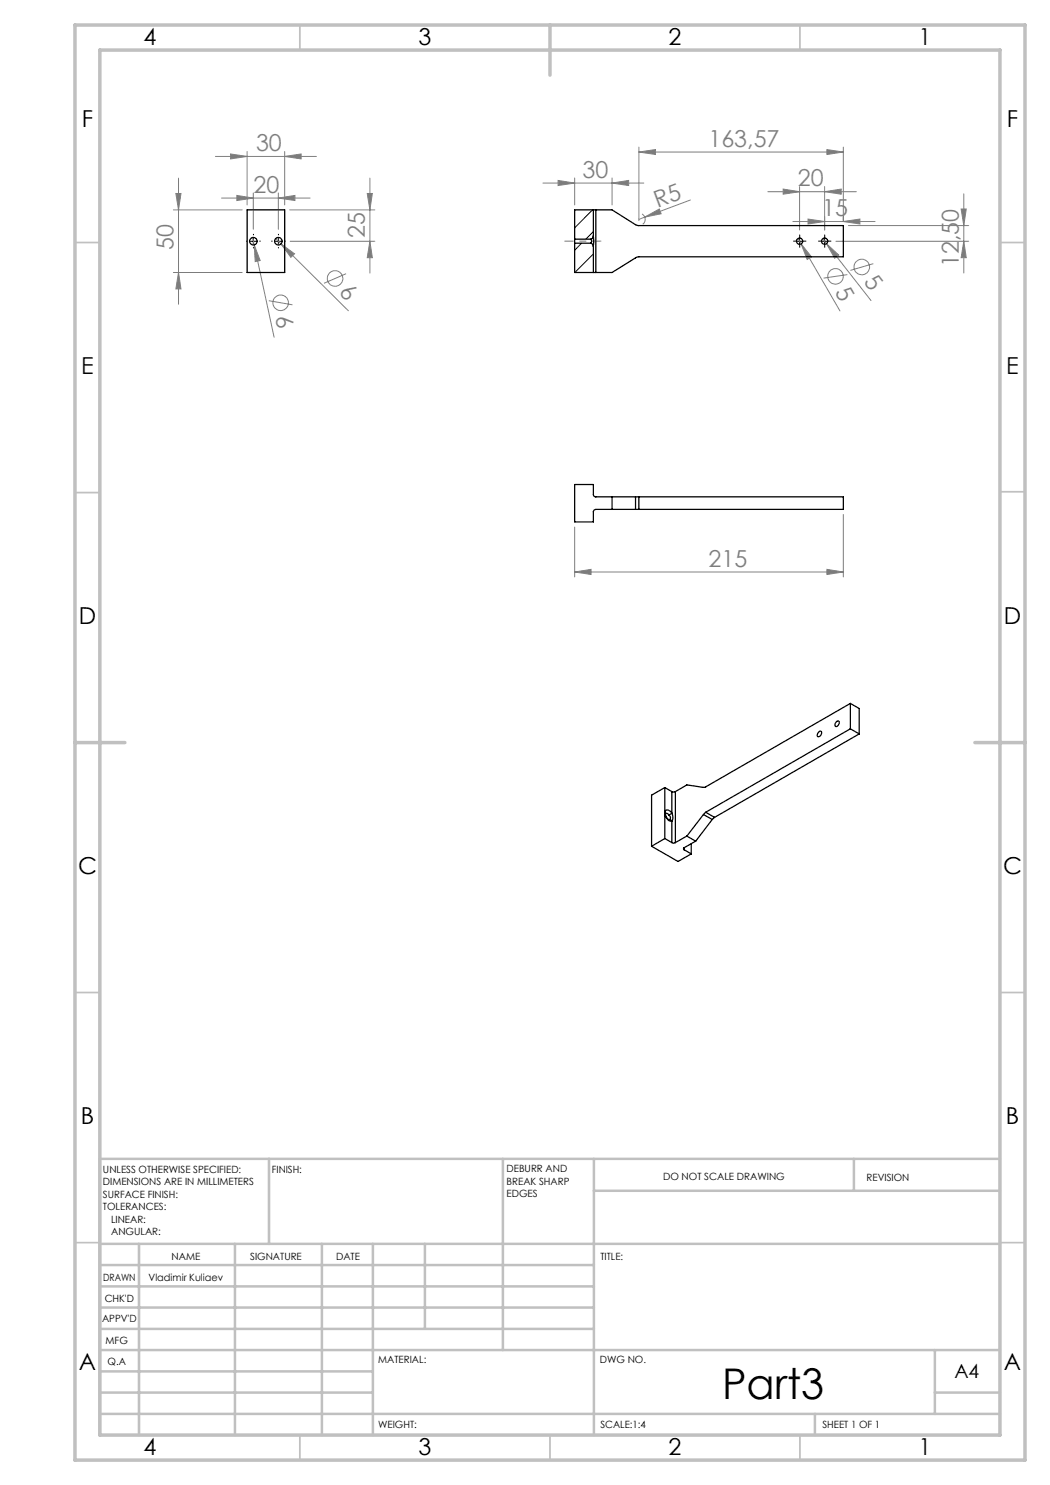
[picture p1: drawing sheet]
<svg xmlns="http://www.w3.org/2000/svg" width="210mm" height="297mm" viewBox="0 0 210 297" stroke-linecap="round" stroke-linejoin="round" font-family="sans-serif">
<g fill="none" stroke="#808080" stroke-width=".2">
<path d="M35.2 38.7h1l-.5 3.3zM35.7 35.6v25.3M43.1 31.3h20.2M44.3 39.6h17.7M46.1 30.8l3.3 .5-3.3 .5zM47.4 39.1l3.3 .5-3.3 .5zM49.4 30.3v10.7M50.7 38.6v7.3M55.7 39.6l3.3-.5v1zM55.7 38.6v7.3M56.9 31.3l3.3-.5v1zM56.9 30.3v10.7"/>
<path d="M73.4 38.7h1.1l-.5 3.3zM74 35.6v19M108.6 36.6h20.2M111.6 36.1l3.3 .5-3.3 .5zM114.9 35.6v5.4M122.4 36.6l3.3-.5v1zM122.4 35.6v5.4M127.8 30.4l3.3-.5v1zM127.8 29.4v14.7M127.8 30.4h40.9M153.6 38.3h17.7M156.6 37.8l3.3 .5-3.3 .5z"/>
<path d="M159.9 37.3v8.7M164.9 38.3l3.3-.5v1zM164.9 37.3v8.7M165.4 29.9l3.3 .5-3.3 .5zM168.7 29.4v14.7M192.8 38.8v15.8M34.7 54.5h13.7M34.7 42h13.7M35.7 54.5l.5 3.3h-1zM50.5 47.5l.3 1.5M50.8 49l1.2 3.1-1 .2zM50.8 49l4 18.4"/>
<path d="M55.1 47.7l1.1 1.1M56.2 48.8l2.7 2-.7 .7zM56.2 48.8l13.5 13.4M57.9 42h17.1M58 48.3h17M69.2 54.7l-4.4 2M74 48.3l.5 3.2h-1.1zM128.4 42.8a1.25 1.25 0 0 1 .2 2M128.9 43.4l3-1.6 .3 1zM128.9 43.4l-1.1 .5M138.1 40l-9.2 3.4M158.6 44.3h16.4"/>
<path d="M159.6 47.7l.6 1.1M160.2 48.8l2.1 2.6-.9 .5zM160.2 48.8l7.8 13.4M161.6 43.8l3.3 .5-3.3 .5zM164.5 47.8l.8 1M165.3 48.8l2.4 2.2-.8 .6zM165.3 48.8l8.9 11.3M167.2 48.3h26.5M168.7 44.3l3.3-.5v1zM169.5 54.9l-4.8 .7M169.7 45.1h24M174.7 52.7l-4.6 1.4"/>
<path d="M192.2 41.8h1.1l-.5 3.3zM192.8 48.3l.5 3.2h-1.1zM53.8 60.1l4.7 .9M114.9 114.4l3.3-.5v1zM114.9 105.4v10M114.9 114.4h53.8M165.4 113.9l3.3 .5-3.3 .5zM168.7 102.9v12.5"/>
<circle cx="67" cy="55.7" r="1.56"/>
<circle cx="167.1" cy="55.3" r="1.55"/>
<circle cx="172.4" cy="53.4" r="1.55"/>
<circle cx="56.1" cy="60.6" r="1.56"/>
</g>
<g fill="none" stroke="#000" stroke-width=".2" stroke-dasharray="15.2 1.3 1.3 1.3">
<path d="M49.4 48.2h-.1M50.7 47v-.1M50.7 49.5v.1M51.9 48.2h.2M54.4 48.2h-.1M55.7 47v-.1M55.7 49.5v.1M56.9 48.2h.2M159.3 48.2h-.6M159.9 47.6v-.6M159.9 48.9v.6M160.6 48.2h.6"/>
<path d="M164.3 48.2h-.6M164.9 47.6v-.6M164.9 48.9v.6M165.6 48.2h.6"/>
</g>
<path d="M50.1 48.3h1.2M50.7 47.6v1.3M55 48.3h1.3M55.7 47.6v1.3M159.3 48.3h1.2M159.9 47.6v1.3M164.3 48.3h1.3M164.9 47.6v1.3" fill="none" stroke="#000" stroke-width=".2"/>
<path d="M112.9 48.2h7.3" fill="none" stroke="#808080" stroke-width=".2" stroke-dasharray="15.2 1.3 1.3 1.3" stroke-dashoffset="13.5"/>
<g fill="none" stroke="#c0c0c0" stroke-width=".35">
<path d="M60 5v5M160 5v5M15 48.5h5M200 48.5h5M15 98.5h5M200 98.4h5M15 198.5h5M200 198.5h5M15 248.5h5M200 248.5h5M60 287v5M110 287v5"/>
<path d="M160 287v5"/>
</g>
<g fill="none" stroke="#c0c0c0" stroke-width=".5">
<path d="M53.8 231.8v17M100.6 231.8v38.2M118.8 231.8v55.2M118.8 238.2h81.2M170.8 231.8v6.4M200 231.8h-180v55.2M20 248.8h180M20 257.3h98.8M20 253h98.8M27.8 248.8v38.2M47 248.8v38.2M64.4 248.8v38.2"/>
<path d="M74.6 248.8v38.2M85 248.8v17M20 265.8h98.8M20 261.5h98.8M20 278.5h54.6M20 274.3h54.6M20 270h180M187 278.5h13M187 270v12.8M20 282.8h180M163 282.8v4.2"/>
</g>
<path d="M15 5h190v287h-190zM20 10h180v277h-180zM110 5v10M15 148.5h10M195 148.5h10" fill="none" stroke="#c0c0c0" stroke-width=".7"/>
<g fill="#808080">
<path d="M128.9 43.4l3-1.6 .3 1z"/>
<path d="M50.8 49l1.2 3.1-1 .2z"/>
<path d="M160.2 48.8l2.1 2.6-.9 .5z"/>
<path d="M165.3 48.8l2.4 2.2-.8 .6z"/>
<path d="M56.2 48.8l2.7 2-.7 .7z"/>
<path d="M164.9 38.3l3.3-.5v1zM156.6 37.8l3.3 .5-3.3 .5zM122.4 36.6l3.3-.5v1zM111.6 36.1l3.3 .5-3.3 .5zM56.9 31.3l3.3-.5v1zM46.1 30.8l3.3 .5-3.3 .5z"/>
<path d="M161.6 43.8l3.3 .5-3.3 .5zM168.7 44.3l3.3-.5v1zM127.8 30.4l3.3-.5v1zM165.4 29.9l3.3 .5-3.3 .5zM47.4 39.1l3.3 .5-3.3 .5zM55.7 39.6l3.3-.5v1zM114.9 114.4l3.3-.5v1zM165.4 113.9l3.3 .5-3.3 .5z"/>
<path d="M35.7 54.5l.5 3.3h-1zM35.2 38.7h1l-.5 3.3zM74 48.3l.5 3.2h-1.1zM73.4 38.7h1.1l-.5 3.3z"/>
<path d="M192.2 41.8h1.1l-.5 3.3zM192.8 48.3l.5 3.2h-1.1z"/>
</g>
<path d="M116.3 48.6l-1.4 1.5M118.5 42l-3.6 3.6M118.7 46.3l-1.5 1.5M118.7 50.8l-3.7 3.7" fill="none" stroke="#000" stroke-width=".2"/>
<g fill="none" stroke="#000" stroke-width=".25">
<path d="M49.4 42h7.5v12.5h-7.5zM114.9 48.6h3.3l.3 .3 .2 .4M114.9 47.8v.8M114.9 47.8h3.3M114.9 48.6v5.9h3.8M118.2 47.8l.1 .4-.1 .5M118.7 47.2l-.2 .4-.3 .2M118.7 42v12.5M118.7 42h.5M118.7 54.5h.5M118.7 42h-3.8v5.8M119.2 42h3.2l4.7 2.9 .5 .2h41.1v6.3h-41l-.5 .1-4.8 3h-3.2"/>
<path d="M119.2 42v12.5M122.4 99.4v2.5M127.1 99.4h-8l-.4-.4v-2.1h-3.8v7.5h3.8v-2.1l.3-.4h8.1M127.1 99.4h.7M127.1 99.4v2.5M127.8 99.4h40.9v2.5h-40.9M127.8 99.4v2.5M127.1 101.9h.7M133 157.5v10.2M133 157.5l-2.7 1.5v10.3M133 157.5l1.4 .8M134.4 158.3h.7"/>
<path d="M134.4 158.3v4.3M135.1 158.3v10.2M163.7 146.5a.37 .37 0 0 1 .6-.2 .37 .37 0 0 1-.1 .6 .39 .39 0 0 1-.3 .5 .39 .39 0 0 1-.5-.4zM167.2 144.4a.37 .37 0 0 1 .6-.1 .37 .37 0 0 1-.1 .6 .39 .39 0 0 1-.3 .4 .39 .39 0 0 1-.4-.3zM170.1 140.7l-29 16.7-.4 .1-3.3-.5-2.3 1.3M170.1 140.7v5.1M170.1 145.8l-29 16.7M170.1 145.8l1.7 1M170.1 140.7l1.7 1v5.1M171.8 146.8l-28.9 16.7M130.3 169.3l5.3 3 2.7-1.5M133 167.7l-2.7 1.6"/>
<path d="M133 167.7l1.4 .8M133.1 162.7h.4l.3 .3M133.1 162.7l.3 .9 .5 .4M133.8 163a.58 .58 0 0 1 .1 1M133.9 164l.4 .1 .1 .1M134.4 168.5l.2 .1 .5-.1M134.4 162.6a.9 .9 0 0 0-1.3-.4 1.58 1.58 0 0 0 1.3 2M134.4 162.6l.2 .9-.2 .7M134.4 162.6l-.6 .4M134.4 164.2v4.3M136.8 169.5l-.1 .2 .1 .3M136.8 170l1.5 .8"/>
<path d="M136.8 169.5v.5M137.4 167.2l-2.3 1.3M137.4 167.2l1.7 1M138.3 168.7v2.1M139.1 168.2l-2.3 1.3M140.7 162.9l-3.3 4.3M140.7 162.9l1.8 1M141.1 162.5l-.4 .4M141.1 162.5l1.8 1M142.5 163.9l-3.4 4.3M142.9 163.5l-.4 .4"/>
<circle cx="50.7" cy="48.2" r=".75"/>
<circle cx="55.7" cy="48.2" r=".75"/>
<circle cx="159.9" cy="48.2" r=".63"/>
<circle cx="164.9" cy="48.2" r=".63"/>
</g>
<text font-size="8.5" x="144.4" y="279.7">Part3</text>
<g font-size="4.7">
<text x="28.7" y="9">4</text>
<text x="83.7" y="9">3</text>
<text x="133.7" y="9">2</text>
<text x="183.7" y="9">1</text>
<text x="16.4" y="25.5">F</text>
<text x="201.4" y="25.5">F</text>
<text x="16.2" y="74.7">E</text>
<text x="201.2" y="74.7">E</text>
<text x="15.8" y="124.8">D</text>
<text x="200.8" y="124.8">D</text>
<text x="15.6" y="174.8">C</text>
<text x="200.6" y="174.8">C</text>
<text x="16.2" y="224.7">B</text>
<text x="201.2" y="224.7">B</text>
<text x="15.8" y="274">A</text>
<text x="200.8" y="274">A</text>
<text x="28.7" y="291">4</text>
<text x="83.7" y="291">3</text>
<text x="133.7" y="291">2</text>
<text x="183.7" y="291">1</text>
</g>
<g font-size="4.7" fill="#808080">
<text x="141.7" y="29.4">163,57</text>
<text x="51.2" y="30.3">30</text>
<text x="116.5" y="35.6">30</text>
<text x="50.7" y="38.6">20</text>
<text x="131.5" y="41.6" transform="rotate(-21 131.5 41.6)">R5</text>
<text x="159.6" y="37.3">20</text>
<text x="73" y="47.6" transform="rotate(-90 73 47.6)">25</text>
<text x="164.4" y="43.3">15</text>
<text x="34.7" y="49.9" transform="rotate(-90 34.7 49.9)">50</text>
<text x="191.8" y="53.5" transform="rotate(-90 191.8 53.5)">12,50</text>
<text x="67.6" y="58.7" transform="rotate(45 67.6 58.7)">6</text>
<text x="166.9" y="58.3" transform="rotate(60 166.9 58.3)">5</text>
<text x="172.6" y="56.5" transform="rotate(52 172.6 56.5)">5</text>
<text x="55" y="63.4" transform="rotate(78 55 63.4)">6</text>
<text x="141.7" y="113.4">215</text>
</g>
<text font-size="3.9" x="190.9" y="275.5">A4</text>
<g font-size="2">
<text x="20.6" y="234.6">UNLESS OTHERWISE SPECIFIED:</text>
<text x="20.6" y="237.1">DIMENSIONS ARE IN MILLIMETERS</text>
<text x="20.6" y="239.6">SURFACE FINISH:</text>
<text x="54.4" y="234.6">FINISH:</text>
<text x="101.3" y="234.5">DEBURR AND</text>
<text x="101.3" y="237">BREAK SHARP</text>
<text x="101.3" y="239.5">EDGES</text>
<text x="132.6" y="236">DO NOT SCALE DRAWING</text>
<text x="173.3" y="236.2">REVISION</text>
<text x="20.6" y="242.1">TOLERANCES:</text>
<text x="22.2" y="244.6">LINEAR:</text>
<text x="22.2" y="247.1">ANGULAR:</text>
<text x="34.3" y="252">NAME</text>
<text x="50" y="251.9">SIGNATURE</text>
<text x="67.2" y="251.9">DATE</text>
<text x="120.1" y="251.9">TITLE:</text>
<text x="20.6" y="256.1">DRAWN</text>
<text x="29.7" y="256.1">Vladimir Kuliaev</text>
<text x="20.9" y="260.3">CHK'D</text>
<text x="20.4" y="264.4">APPV'D</text>
<text x="21.1" y="268.8">MFG</text>
<text x="21.5" y="273">Q.A</text>
<text x="75.6" y="272.5">MATERIAL:</text>
<text x="120" y="272.5">DWG NO.</text>
<text x="75.6" y="285.5">WEIGHT:</text>
<text x="120.1" y="285.6">SCALE:1:4</text>
<text x="164.5" y="285.6">SHEET 1 OF 1</text>
</g>
</svg>
